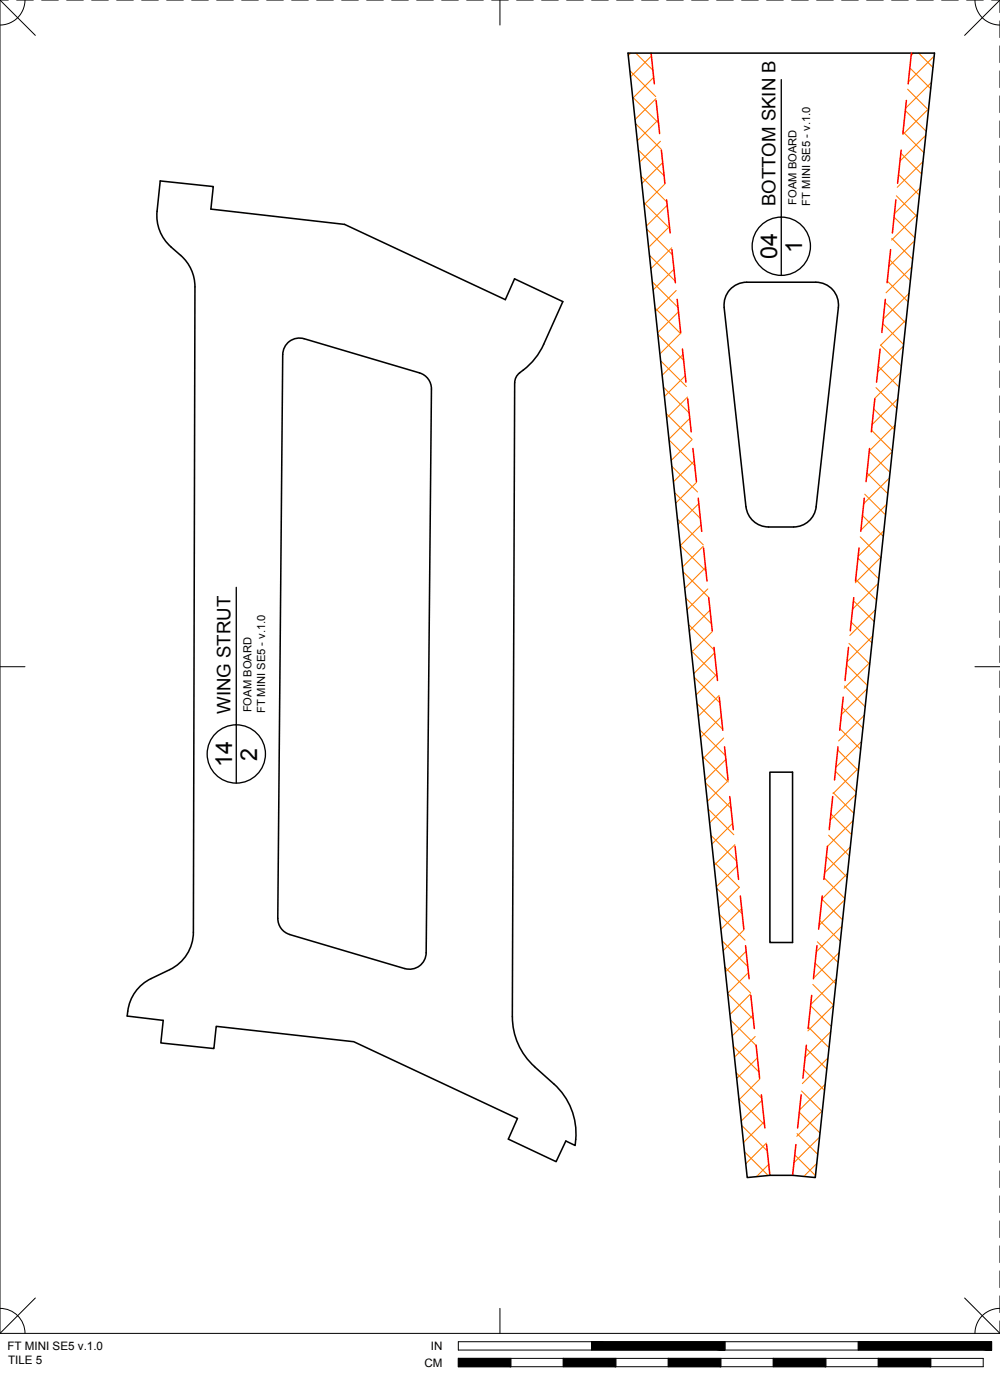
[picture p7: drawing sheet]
<svg xmlns="http://www.w3.org/2000/svg" width="190mm" height="267mm" viewBox="0 0 190 267" stroke-linecap="round" stroke-linejoin="round" font-family="sans-serif">
<!-- layer: 01 CUT -->
<g fill="none" stroke="#000" stroke-width=".3">
<path d="M119.6 10.1h58.4l-22.7 214.2-4.3-.4h-4.3l-4.4 .4zM34.4 48.7a11.7 11.7 0 0 1-3.8-4.3 7.9 7.9 0 0 1-.7-4.2l.6-5.7 10.1 1-.4 4.3 25.4 2.9 30.7 14.4 1.7-4 9.2 4.4-3.6 8.1a12.7 12.7 0 0 1-3.9 4.9M34.4 48.6a7.9 7.9 0 0 1 2.7 6M37.1 54.7l-.3 122.9a7.9 7.9 0 0 1-4.5 7.1l-3.5 1.7M137.9 58.5l4.2 38a4.3 4.3 0 0 0 4.3 3.9h4.8M138 58.5a4.3 4.3 0 0 1 4.2-4.7h13.2a4.3 4.3 0 0 1 4.3 4.8M159.7 58.6l-4.2 38M57.9 64.5l22 6.5a3.2 3.2 0 0 1 2.3 3.1l-1 107.4a3.2 3.2 0 0 1-4.1 3l-21.9-6.5a3.2 3.2 0 0 1-2.3-3l1-107.4a3.2 3.2 0 0 1 4-3.1M99.7 70.5a2.83 2.83 0 0 0-1.6 2.4l-.5 120.8M155.5 96.5a4.3 4.3 0 0 1-4.3 3.9M146.7 147.1h4.3v32.4h-4.3zM28.8 186.4a8.1 8.1 0 0 0-4.6 7.2l6.9 .8-.5 4.3 10.1 1 .5-4.2 26.2 2.9 31.2 14.7-1.8 3.9 9.1 4.3 1.9-3.9 1.8 .8 .1-1.1"/>
<path d="M97.6 193.7a12.7 12.7 0 0 0 4.2 9.5l3.7 3.3M105.5 206.5a12.7 12.7 0 0 1 4.2 10.5"/>
</g>
<!-- layer: 06 CAVITY -->
<g fill="none" stroke="#ff7f00" stroke-width=".2">
<path d="M120 13.5l4.9 4.9M120.2 10.1l-.5 .5M120.5 18.5l4.9 4.9M121.1 10.1l3.3 3.3M124.1 10.7l-4 4M124.5 14.7l-4 4M125 18.8l-4 4M172.9 17l4 4M173.3 12.9l4 4M174 10.1l-.4 .5M175 10.1l2.7 2.8M177.4 15.7l-4.9 4.9"/>
<path d="M178 10.7l-5 4.9M121.1 23.5l4.9 4.9M121.6 28.6l4.9 4.9M122.1 33.6l4.9 4.9M122.7 38.6l4.9 4.9M125.4 22.8l-4 4M125.8 26.9l-4 4M126.2 31l-3.9 3.9M126.7 35l-4 4M127.1 39.1l-4 4M170.8 37.3l3.9 4M171.2 33.2l4 4"/>
<path d="M171.6 29.2l4 4M172 25.1l4 4M172.5 21.1l3.9 3.9M175.3 35.8l-4.9 4.9M175.8 30.8l-4.9 4.9M176.4 25.7l-5 5M176.9 20.7l-4.9 4.9M123.2 43.6l4.9 4.9M123.7 48.6l4.9 5M124.2 53.7l5 4.9M124.8 58.7l4.9 4.9M127.5 43.2l-3.9 3.9"/>
<path d="M128 47.2l-4 4M128.4 51.3l-4 3.9M128.8 55.3l-3.9 4M129.3 59.4l-4 4M168.6 57.6l4 4M169 53.5l4 4M169.5 49.5l3.9 4M169.9 45.4l4 4M170.3 41.4l4 3.9M173.2 55.9l-4.9 4.9M173.7 50.9l-4.9 4.9M174.2 45.8l-4.9 5"/>
<path d="M174.8 40.8l-4.9 4.9M125.3 63.7l4.9 4.9M125.8 68.7l5 4.9M126.4 73.8l4.9 4.9M126.9 78.8l4.9 4.9M129.7 63.5l-4 3.9M130.1 67.5l-4 4M130.5 71.6l-3.9 3.9M131 75.6l-4 4M131.4 79.7l-4 4M166.4 77.9l4 4M166.9 73.8l3.9 4"/>
<path d="M167.3 69.8l4 4M167.7 65.7l4 4M168.2 61.7l3.9 3.9M171 76l-4.9 4.9M171.6 71l-4.9 4.9M172.1 65.9l-4.9 4.9M172.6 60.9l-4.9 4.9M127.4 83.8l5 4.9M128 88.8l4.9 4.9M128.5 93.8l4.9 5M129 98.9l5 4.9M131.8 83.8l-3.9 3.9"/>
<path d="M132.3 87.8l-4 4M132.7 91.9l-4 3.9M133.1 95.9l-3.9 4M164.3 98.2l4 4M164.7 94.1l4 4M165.2 90.1l3.9 3.9M165.6 86l4 4M166 82l4 3.9M168.9 96.1l-4.9 4.9M169.4 91l-4.9 4.9M170 86l-4.9 4.9M170.5 81l-4.9 4.9"/>
<path d="M129.6 103.9l4.9 4.9M130.1 108.9l4.9 4.9M130.6 113.9l4.9 4.9M131.2 119l4.9 4.9M133.6 100l-4 4M134 104.1l-4 3.9M134.4 108.1l-3.9 4M134.8 112.2l-3.9 3.9M135.3 116.2l-4 4M162.1 118.5l4 4M162.6 114.4l3.9 4M163 110.4l4 3.9"/>
<path d="M163.4 106.3l4 4M163.9 102.3l3.9 3.9M166.8 116.2l-4.9 4.9M167.3 111.1l-4.9 4.9M167.9 106.1l-5 4.9M168.4 101.1l-4.9 4.9M131.7 124l4.9 4.9M132.2 129l4.9 4.9M132.8 134l4.9 4.9M133.3 139.1l4.9 4.8M135.7 120.3l-4 4M136.1 124.4l-3.9 3.9"/>
<path d="M136.6 128.4l-4 4M137 132.5l-4 3.9M137.4 136.5l-3.9 4M160 138.8l4 4M160.4 134.7l4 4M160.9 130.7l3.9 3.9M161.3 126.6l3.9 4M161.7 122.6l4 3.9M164.7 136.2l-4.9 4.9M165.2 131.2l-4.9 4.9M165.7 126.2l-4.9 4.9M166.3 121.2l-4.9 4.9"/>
<path d="M133.8 144.1l4.9 4.9M134.4 149.1l4.9 4.9M134.9 154.1l4.9 4.9M135.4 159.1l4.9 4.9M137.8 140.6l-3.9 4M138.3 144.7l-4 3.9M138.7 148.7l-4 4M139.1 152.8l-3.9 3.9M139.6 156.8l-4 4M157.9 159.1l3.9 4M158.3 155l3.9 4M158.7 151l4 3.9"/>
<path d="M159.1 146.9l4 4M159.6 142.9l3.9 3.9M162.5 156.3l-4.9 4.9M163.1 151.3l-4.9 4.9M163.6 146.3l-4.9 4.9M164.1 141.3l-4.9 4.9M136 164.2l4.9 4.9M136.5 169.2l4.9 4.9M137 174.2l4.9 4.9M137.6 179.2l4.9 4.9M140 160.9l-4 4M140.4 165l-3.9 3.9"/>
<path d="M140.9 169l-4 4M141.3 173.1l-4 3.9M141.7 177.1l-3.9 4M155.7 179.4l4 4M156.1 175.3l4 4M156.6 171.3l3.9 3.9M157 167.2l4 4M157.4 163.2l4 3.9M160.4 176.4l-4.9 4.9M160.9 171.4l-4.9 4.9M161.5 166.4l-4.9 4.9M162 161.4l-4.9 4.9"/>
<path d="M138.1 184.3l4.9 4.8M138.6 189.3l4.9 4.9M139.2 194.3l4.8 4.9M139.7 199.3l4.9 4.9M142.1 181.2l-3.9 4M142.6 185.3l-4 3.9M143 189.3l-3.9 4M143.4 193.4l-3.9 3.9M143.9 197.5l-4 3.9M153.6 199.7l3.9 4M154 195.7l3.9 3.9M154.4 191.6l4 3.9"/>
<path d="M154.8 187.5l4 4-4.9 4.9M155.3 183.5l3.9 3.9M158.3 196.5l-4.9 4.9M159.3 186.5l-4.9 4.9M159.9 181.5l-4.9 4.8M140.2 204.3l4.9 4.9M140.8 209.4l4.8 4.8M141.3 214.4l4.9 4.9M141.8 219.4l4.5 4.5M144.3 201.5l-4 4M144.7 205.6l-3.9 3.9M145.2 209.6l-4 4"/>
<path d="M145.6 213.7l-4 3.9M146 217.8l-3.9 3.9M151.8 216l4 3.9M152.3 211.9l3.9 3.9M152.7 207.8l3.9 4M153.1 203.8l4 3.9M156.1 216.6l-4.9 4.9M156.7 211.6l-4.9 4.9M157.2 206.6l-4.9 4.9M157.7 201.5l-4.9 4.9M146.4 221.8l-2.3 2.4M151.4 220l4 4"/>
<path d="M155.6 221.6l-2.5 2.5"/>
</g>
<!-- layer: 02 SCORE -->
<g fill="none" stroke="#f00" stroke-width=".3">
<path d="M124 10.1l.7 5.9M125 19.1l.7 6.3M172.7 19.1l-.7 6.3M173.6 10.1l-.6 5.9M126 28.6l.7 6.3M127 38.1l.7 6.3M170.7 38.1l-.7 6.3M171.7 28.6l-.7 6.3M128 47.6l.7 6.3M129 57l.7 6.3M168.7 57l-.7 6.3M169.7 47.6l-.7 6.3"/>
<path d="M130 66.5l.7 6.3M131 76l.7 6.3M166.7 76l-.7 6.3M167.7 66.5l-.7 6.3M132 85.4l.7 6.3M133 94.9l.7 6.3M164.6 94.9l-.6 6.3M165.7 85.4l-.7 6.3M134 104.4l.7 6.3M135 113.9l.7 6.3M162.6 113.9l-.6 6.3M163.7 104.4l-.7 6.3"/>
<path d="M136 123.3l.7 6.3M137 132.8l.7 6.3M160.6 132.8l-.6 6.3M161.6 123.3l-.6 6.3M138 142.3l.7 6.3M139 151.7l.7 6.4M158.6 151.7l-.6 6.4M159.6 142.3l-.6 6.3M140 161.2l.7 6.3M141 170.7l.7 6.3M156.6 170.7l-.6 6.3M157.6 161.2l-.6 6.3"/>
<path d="M142 180.2l.7 6.3M143 189.6l.7 6.3M144 199.1l.7 6.3M153.6 199.1l-.6 6.3M154.6 189.6l-.6 6.3M155.6 180.2l-.6 6.3M145 208.6l.7 6.3M146 218l.7 5.9M151.6 218l-.6 5.9M152.6 208.6l-.7 6.3"/>
</g>
<!-- layer: 23 NOTES -->
<g fill="none" stroke="#000" stroke-width=".25">
<path d="M148.8 15.2v37.3M45 111.9v37.3"/>
<circle cx="148.8" cy="46.9" r="5.6"/>
<circle cx="45" cy="143.6" r="5.6"/>
</g>
<!-- layer: 22 TILED -->
<g fill="#000" stroke="#000" stroke-width=".19">
<path d="M87.3 258.8l10 1.6v-1.6zM87.3 258.8l10 1.6h-10z"/>
<path d="M107.3 258.8l10 1.6v-1.6zM107.3 258.8l10 1.6h-10z"/>
<path d="M127.3 258.8l10 1.6v-1.6zM127.3 258.8l10 1.6h-10z"/>
<path d="M112.7 255.6l25.4 1.6v-1.6zM112.7 255.6l25.4 1.6h-25.4z"/>
<path d="M147.3 258.8l10 1.6v-1.6zM147.3 258.8l10 1.6h-10z"/>
<path d="M167.3 258.8l10 1.6v-1.6zM167.3 258.8l10 1.6h-10z"/>
<path d="M163.5 255.6l25.4 1.6v-1.6zM163.5 255.6l25.4 1.6h-25.4z"/>
</g>
<g fill="none" stroke="#000" stroke-width=".19">
<path d="M0 0h1.6M0 0v254M0 0l6.7 6.7M3.2 0h3.1M4.8 0a4.8 4.8 0 0 1-4.8 4.8M7.9 0h3.2M12.7 0h3.2M17.5 0h3.1M22.2 0h3.2M27 0h3.2M31.7 0h3.2M36.5 0h3.2"/>
<path d="M41.3 0h3.1M46 0h3.2M50.8 0h3.2M55.6 0h3.1M60.3 0h3.2M65.1 0h3.2M69.8 0h3.2M74.6 0h3.2M79.4 0h3.1M84.1 0h3.2M88.9 0h3.2M93.7 0h3.1"/>
<path d="M95.2 0v4.8M98.4 0h3.2M103.2 0h3.2M107.9 0h3.2M112.7 0h3.2M117.5 0h3.1M122.2 0h3.2M127 0h3.2M131.8 0h3.1M136.5 0h3.2M141.3 0h3.2M146 0h3.2"/>
<path d="M150.8 0h3.2M155.6 0h3.1M160.3 0h3.2M165.1 0h3.2M169.9 0h3.1M174.6 0h3.2M179.4 0h3.2M184.1 0h3.2M185.7 0a4.8 4.8 0 0 0 4.8 4.8M188.9 0h1.6M190.5 0v2.4M190.5 4v3.2"/>
<path d="M190.5 8.7v3.2M190.5 13.5v3.2M190.5 18.3v3.1M190.5 0l-6.7 6.7M190.5 23v3.2M190.5 27.8v3.2M190.5 32.6v3.1M190.5 37.3v3.2M190.5 42.1v3.2M190.5 46.8v3.2M190.5 51.6v3.2M190.5 56.4v3.1"/>
<path d="M190.5 61.1v3.2M190.5 65.9v3.2M190.5 70.7v3.1M190.5 75.4v3.2M190.5 80.2v3.2M190.5 84.9v3.2M190.5 89.7v3.2M190.5 94.5v3.1M190.5 99.2v3.2M190.5 104v3.2M190.5 108.8v3.1M190.5 113.5v3.2"/>
<path d="M190.5 118.3v3.2M0 127h4.8M185.7 127h4.8M190.5 123v3.2M190.5 127.8v3.2M190.5 132.6v3.1M190.5 137.3v3.2M190.5 142.1v3.2M190.5 146.9v3.1M190.5 151.6v3.2M190.5 156.4v3.2M190.5 161.1v3.2"/>
<path d="M190.5 165.9v3.2M190.5 170.7v3.1M190.5 175.4v3.2M190.5 180.2v3.2M190.5 185v3.1M190.5 189.7v3.2M190.5 194.5v3.2M190.5 199.2v3.2M190.5 204v3.2M190.5 208.8v3.1M190.5 213.5v3.2M190.5 218.3v3.2"/>
<path d="M190.5 223.1v3.1M190.5 227.8v3.2M190.5 232.6v3.2M190.5 237.3v3.2M0 254h190.5M0 249.2a4.8 4.8 0 0 1 4.8 4.8M6.7 247.3l-6.7 6.7M87.3 255.6h101.6v1.6h-101.6zM87.3 258.8h100v1.6h-100zM95.2 249.2v4.8M97.3 258.8v1.6M107.3 258.8v1.6"/>
<path d="M112.7 255.6v1.6M117.3 258.8v1.6M127.3 258.8v1.6M137.3 258.8v1.6M138.1 255.6v1.6M147.3 258.8v1.6M157.3 258.8v1.6M163.5 255.6v1.6M167.3 258.8v1.6M177.3 258.8v1.6M183.8 247.3l6.7 6.7M190.5 249.2a4.8 4.8 0 0 0-4.8 4.8"/>
<path d="M190.5 242.1v3.2M190.5 246.9v3.1M190.5 251.6v2.4"/>
</g>
<g font-size="4.4">
<text x="148" y="49.4" transform="rotate(-90 148 49.4)">04</text>
<text x="152.8" y="48.1" transform="rotate(-90 152.8 48.1)">1</text>
<text x="44.2" y="146.1" transform="rotate(-90 44.2 146.1)">14</text>
<text x="49" y="144.9" transform="rotate(-90 49 144.9)">2</text>
</g>
<g font-size="3.5">
<text x="147.7" y="39.3" transform="rotate(-90 147.7 39.3)">BOTTOM SKIN B</text>
<text x="43.9" y="136" transform="rotate(-90 43.9 136)">WING STRUT</text>
</g>
<g font-size="2.2">
<text x="1.4" y="257.2">FT MINI SE5 v.1.0</text>
<text x="82.1" y="257.2">IN</text>
<text x="1.5" y="259.9">TILE 5</text>
<text x="80.8" y="260.4">CM</text>
</g>
<g font-size="2.1">
<text x="151.8" y="39" transform="rotate(-90 151.8 39)">FOAM BOARD</text>
<text x="154.3" y="39.1" transform="rotate(-90 154.3 39.1)">FT MINI SE5 - v.1.0</text>
<text x="47.9" y="135.7" transform="rotate(-90 47.9 135.7)">FOAM BOARD</text>
<text x="50.5" y="135.9" transform="rotate(-90 50.5 135.9)">FT MINI SE5 - v.1.0</text>
</g>
</svg>
